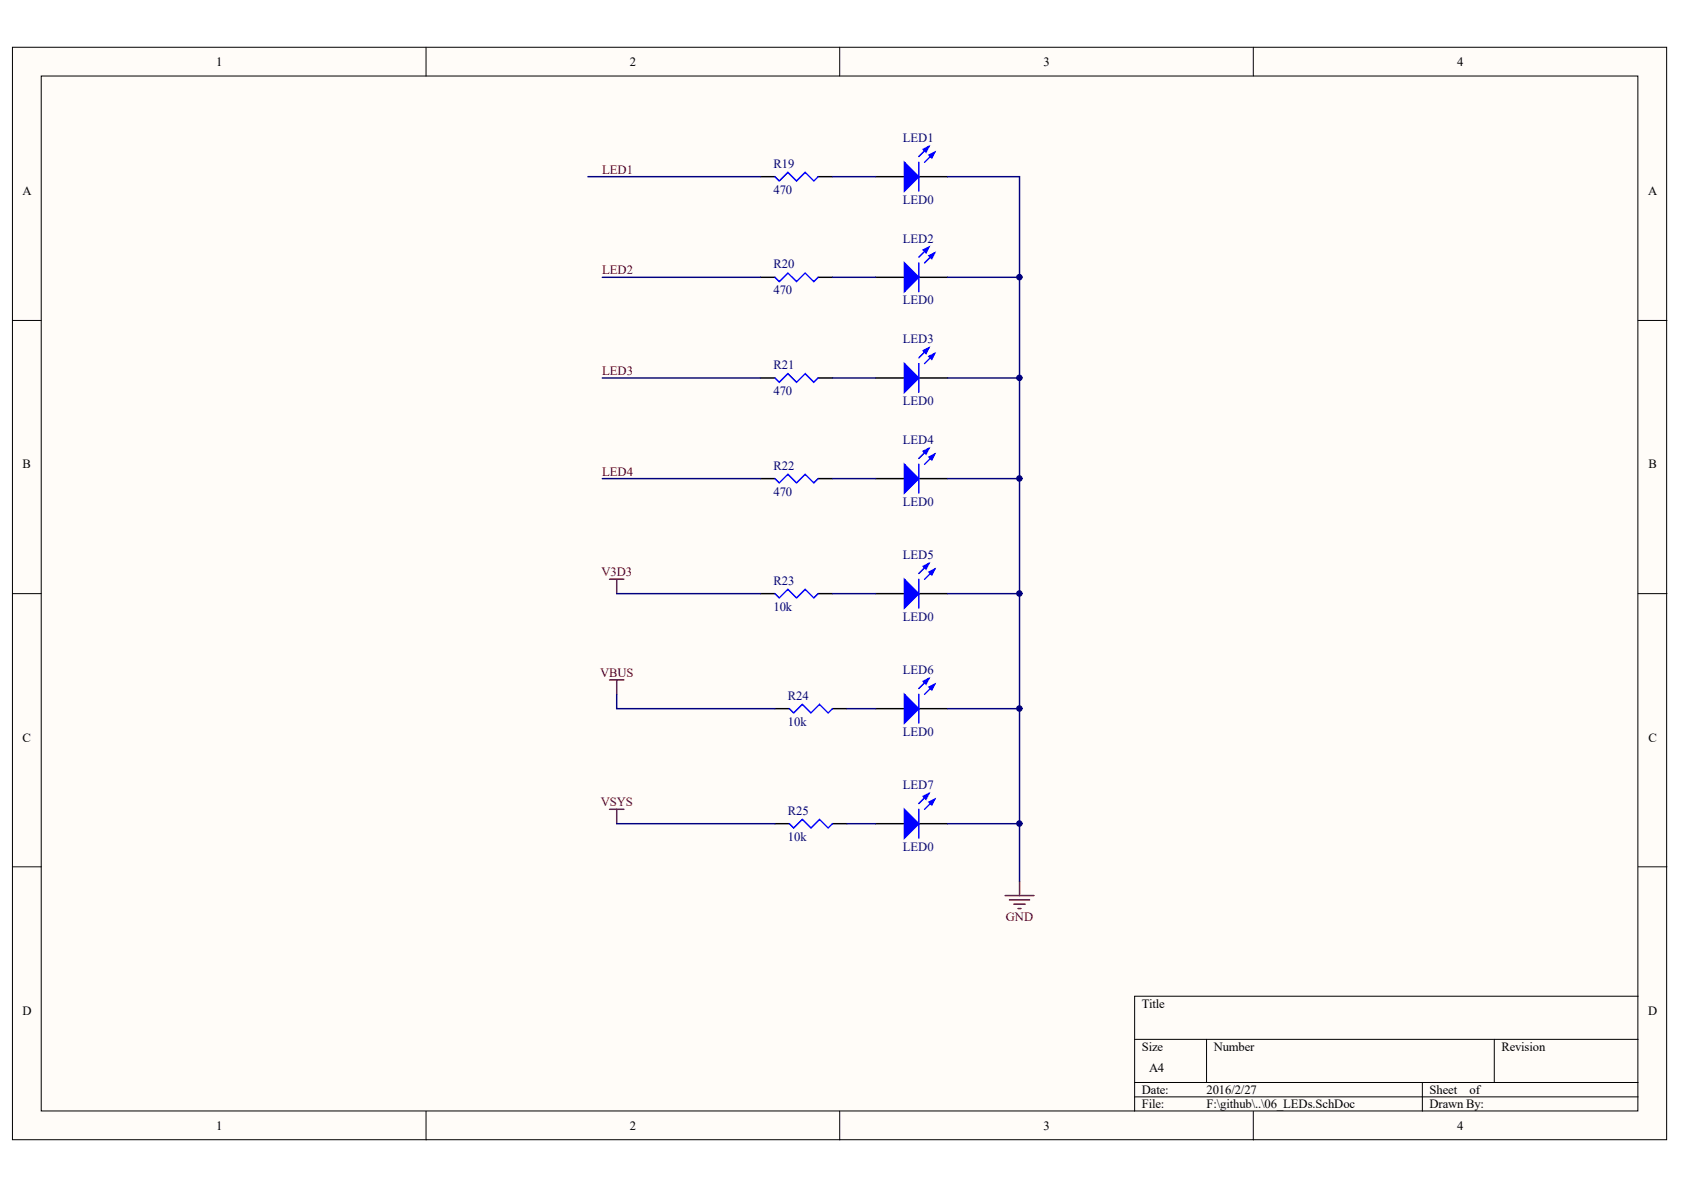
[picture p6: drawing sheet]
<svg xmlns="http://www.w3.org/2000/svg" width="297mm" height="210mm" viewBox="0 0 297 210" stroke-linecap="round" stroke-linejoin="round" font-family="sans-serif">
<g fill="#fffcf8" stroke="#000" stroke-width=".18">
<path d="M2.2 8.3h291.8v192.7h-291.8z"/>
<path d="M7.3 13.4h281.6v182.6h-281.6z"/>
</g>
<g fill="none" stroke="#000" stroke-width=".18">
<path d="M75.2 8.3v5.1M148.1 8.3v5.1M221.1 8.3v5.1M2.2 56.5h5.1M289 56.5h5M2.2 104.7h5.1M289 104.7h5M2.2 152.9h5.1M289 152.9h5M289 175.7h-88.9v20.3M75.2 196v5.1M148.1 196v5.1"/>
<path d="M200.1 183.3h88.9M200.1 190.9h88.9M200.1 193.5h88.9M212.8 183.3v7.6M221.1 196v5.1M250.9 190.9v5.1M263.6 183.3v7.6"/>
</g>
<g fill="none" stroke="#000" stroke-width=".25">
<path d="M134.2 31.2h2.5M144.3 31.2h2.5M154.5 31.2h5M162.1 31.2h5M134.2 48.9h2.5M144.3 48.9h2.5M154.5 48.9h5M162.1 48.9h5M134.2 66.7h2.5M144.3 66.7h2.5M154.5 66.7h5M162.1 66.7h5"/>
<path d="M134.2 84.4h2.5M144.3 84.4h2.5M154.5 84.4h5M162.1 84.4h5M134.2 104.7h2.5M144.3 104.7h2.5M154.5 104.7h5M162.1 104.7h5M136.7 125h2.5M146.8 125h2.6M154.5 125h5M162.1 125h5"/>
<path d="M136.7 145.3h2.5M146.8 145.3h2.6M154.5 145.3h5M162.1 145.3h5"/>
</g>
<g fill="#00f" stroke="#00f" stroke-width=".25">
<path d="M159.5 28.6l2.6 2.6-2.6 2.5z"/>
<path d="M163.8 27.4l1.1-.5-.5 1z"/>
<path d="M162.8 26.3l1-.5-.5 1.1z"/>
<path d="M159.5 46.4l2.6 2.5-2.6 2.6z"/>
<path d="M163.8 45.1l1.1-.5-.5 1z"/>
<path d="M162.8 44.1l1-.5-.5 1z"/>
<path d="M159.5 64.1l2.6 2.6-2.6 2.5z"/>
<path d="M163.8 62.9l1.1-.5-.5 1z"/>
<path d="M162.8 61.9l1-.6-.5 1.1z"/>
<path d="M159.5 81.9l2.6 2.5-2.6 2.6z"/>
<path d="M163.8 80.6l1.1-.5-.5 1z"/>
<path d="M162.8 79.6l1-.5-.5 1z"/>
<path d="M159.5 102.2l2.6 2.5-2.6 2.5z"/>
<path d="M163.8 100.9l1.1-.5-.5 1z"/>
<path d="M162.8 99.9l1-.5-.5 1z"/>
<path d="M159.5 122.5l2.6 2.5-2.6 2.5z"/>
<path d="M163.8 121.2l1.1-.5-.5 1z"/>
<path d="M162.8 120.2l1-.5-.5 1z"/>
<path d="M159.5 142.8l2.6 2.5-2.6 2.5z"/>
<path d="M163.8 141.5l1.1-.5-.5 1z"/>
<path d="M162.8 140.5l1-.5-.5 1z"/>
</g>
<g fill="none" stroke="#00f" stroke-width=".25">
<path d="M136.7 31.2l.8 .7 1.5-1.5 1.5 1.5 1.5-1.5 1.5 1.5 .8-.7M162.1 28.6v5.1M163.8 25.8l-1.7 1.8M164.9 26.9l-1.8 1.7M136.7 48.9l.8 .8 1.5-1.5 1.5 1.5 1.5-1.5 1.5 1.5 .8-.8M162.1 46.4v5.1M163.8 43.6l-1.7 1.8M164.9 44.6l-1.8 1.8M136.7 66.7l.8 .7 1.5-1.5 1.5 1.5 1.5-1.5 1.5 1.5 .8-.7M162.1 64.1v5.1M163.8 61.3l-1.7 1.8M163.8 79.1l-1.7 1.8"/>
<path d="M164.9 62.4l-1.8 1.7M136.7 84.4l.8 .8 1.5-1.5 1.5 1.5 1.5-1.5 1.5 1.5 .8-.8M162.1 81.9v5.1M163.8 99.4l-1.7 1.8M164.9 80.1l-1.8 1.8M136.7 104.7l.8 .8 1.5-1.5 1.5 1.5 1.5-1.5 1.5 1.5 .8-.8M162.1 102.2v5M163.8 119.7l-1.7 1.7M164.9 100.4l-1.8 1.8M139.2 125l.8 .8 1.5-1.6 1.5 1.6 1.6-1.6 1.5 1.6 .7-.8M162.1 122.5v5M163.8 140l-1.7 1.7"/>
<path d="M164.9 120.7l-1.8 1.8M139.2 145.3l.8 .8 1.5-1.6 1.5 1.6 1.6-1.6 1.5 1.6 .7-.8M162.1 142.8v5M164.9 141l-1.8 1.8"/>
</g>
<path d="M107.5 119.9h2.5M107.5 102.2h2.5M108.8 102.2v2.5M108.8 119.9v2.6M107.5 142.8h2.5M108.8 142.8v2.5M177.3 158h5.1M178.1 158.7h3.5M178.8 159.5h2M179.8 155.4v2.6M179.6 160.3h.5" fill="none" stroke="#800000" stroke-width=".25"/>
<g fill="none" stroke="#000080" stroke-width=".25">
<path d="M103.7 31.2h30.5M146.8 31.2h7.7M167.1 31.2h12.7v124.2M106.2 48.9h28M146.8 48.9h7.7M167.1 48.9h12.7M106.2 66.7h28M146.8 66.7h7.7M167.1 66.7h12.7M106.2 84.4h28M146.8 84.4h7.7M167.1 84.4h12.7"/>
<path d="M108.8 104.7h25.4M146.8 104.7h7.7M167.1 104.7h12.7M108.8 122.5v2.5h27.9M149.4 125h5.1M167.1 125h12.7M108.8 145.3h27.9M149.4 145.3h5.1M167.1 145.3h12.7"/>
</g>
<g fill="#000080" stroke="#000080" stroke-width=".18">
<circle cx="179.8" cy="145.3" r=".48"/>
<circle cx="179.8" cy="125" r=".48"/>
<circle cx="179.8" cy="104.7" r=".48"/>
<circle cx="179.8" cy="84.4" r=".48"/>
<circle cx="179.8" cy="66.6" r=".48"/>
<circle cx="179.8" cy="48.9" r=".48"/>
</g>
<g font-size="2.2">
<text x="38.2" y="11.6">1</text>
<text x="111.1" y="11.6">2</text>
<text x="184.1" y="11.6">3</text>
<text x="257" y="11.6">4</text>
<text x="3.9" y="34.4">A</text>
<text x="290.7" y="34.4">A</text>
<text x="4" y="82.6">B</text>
<text x="290.8" y="82.6">B</text>
<text x="4" y="130.8">C</text>
<text x="290.8" y="130.8">C</text>
<text x="3.9" y="179">D</text>
<text x="201.4" y="177.7">Title</text>
<text x="290.7" y="179">D</text>
<text x="201.4" y="185.3">Size</text>
<text x="214.1" y="185.3">Number</text>
<text x="264.8" y="185.3">Revision</text>
<text x="202.7" y="189.1">A4</text>
<text x="201.4" y="192.9">Date:</text>
<text x="201.4" y="195.5">File:</text>
<text x="212.8" y="192.9">2016/2/27</text>
<text x="212.8" y="195.5">F:\github\..\06_LEDs.SchDoc</text>
<text x="252.2" y="192.9">Sheet</text>
<text x="252.2" y="195.5">Drawn By:</text>
<text x="259.2" y="192.9">of</text>
<text x="38.2" y="199.3">1</text>
<text x="111.1" y="199.3">2</text>
<text x="184.1" y="199.3">3</text>
<text x="257" y="199.3">4</text>
</g>
<g font-size="2.2" fill="#000080">
<text x="136.4" y="29.6">R19</text>
<text x="159.3" y="25">LED1</text>
<text x="136.4" y="34.2">470</text>
<text x="159.3" y="35.9">LED0</text>
<text x="136.4" y="47.4">R20</text>
<text x="159.3" y="42.8">LED2</text>
<text x="136.4" y="51.9">470</text>
<text x="159.3" y="53.7">LED0</text>
<text x="136.4" y="65.1">R21</text>
<text x="159.3" y="60.5">LED3</text>
<text x="136.4" y="69.7">470</text>
<text x="159.3" y="71.4">LED0</text>
<text x="136.4" y="82.9">R22</text>
<text x="159.3" y="78.3">LED4</text>
<text x="136.4" y="87.4">470</text>
<text x="159.3" y="89.2">LED0</text>
<text x="159.3" y="98.6">LED5</text>
<text x="136.4" y="107.7">10k</text>
<text x="136.4" y="103.1">R23</text>
<text x="159.3" y="109.5">LED0</text>
<text x="159.3" y="118.9">LED6</text>
<text x="139" y="123.4">R24</text>
<text x="139" y="128">10k</text>
<text x="159.3" y="129.8">LED0</text>
<text x="139" y="143.7">R25</text>
<text x="159.3" y="139.2">LED7</text>
<text x="139" y="148.3">10k</text>
<text x="159.3" y="150.1">LED0</text>
</g>
<g font-size="2.2" fill="#800000">
<text x="106.2" y="30.6">LED1</text>
<text x="106.2" y="48.4">LED2</text>
<text x="106.2" y="66.1">LED3</text>
<text x="106.2" y="83.9">LED4</text>
<text x="106.1" y="101.6">V3D3</text>
<text x="105.9" y="119.4">VBUS</text>
<text x="106" y="142.2">VSYS</text>
<text x="177.4" y="162.5">GND</text>
</g>
</svg>
